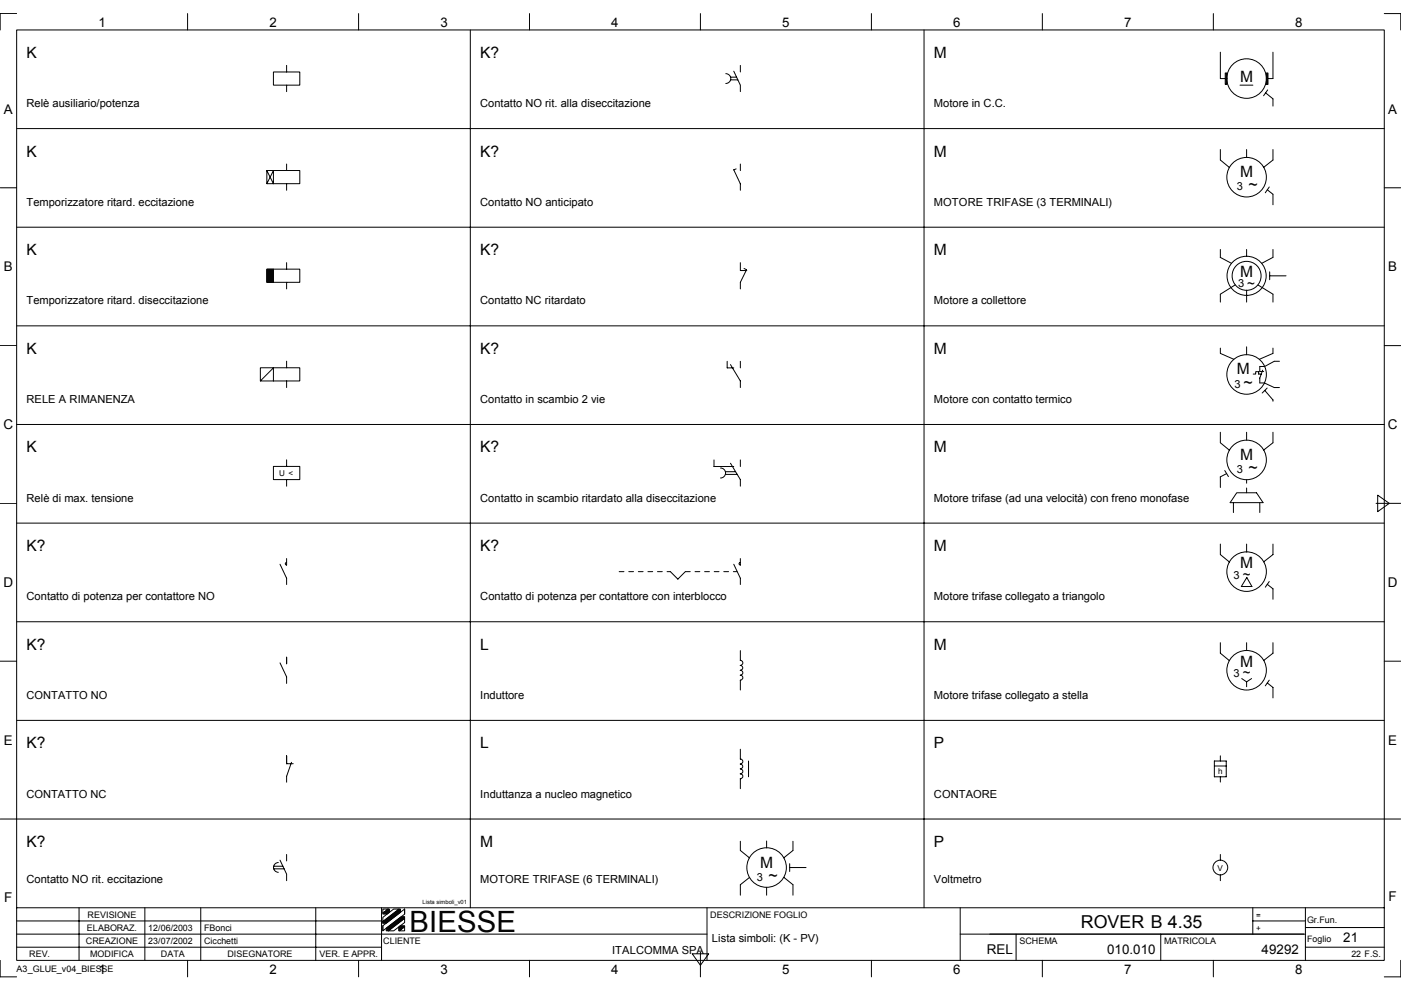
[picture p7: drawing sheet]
<svg xmlns="http://www.w3.org/2000/svg" width="297mm" height="210mm" viewBox="0 0 297 210" stroke-linecap="round" stroke-linejoin="round" font-family="sans-serif">
<g fill="none" stroke="#000" stroke-width=".21">
<path d="M3.5 6.3h290v197.3h-290zM3.5 2.9h-3.5v3.4M39.8 2.9v3.4M58 15.3h5.6v2.8h-5.6zM60.8 13.9v1.4M60.8 18.1v1.3M76 2.9v3.4M99.7 6.3v186.2M112.3 2.9v3.4M148.5 2.9v3.4M153.9 15.6a1.04 1.04 0 0 1 1 1.1 1.04 1.04 0 0 1-1 1M154.9 16.9h1.5"/>
<path d="M154.9 16.4h1.3M155.6 15.1l1.4 3v1.3M157 13.9v1.4M184.8 2.9v3.4M195.9 6.3v186.2M221 2.9v3.4M257.3 2.9v3.4M258.7 11.1v5.6h1.4M262.9 18.1h2.7M268.3 19.7l1.6 1.3M268.8 19.1l-.9 1.2M269.9 11.1v5.6h-1.4"/>
<path d="M293.5 2.9h3.5v3.4M0 39.8h3.5M3.5 27.3h290M56.6 36.2h7v2.7h-7zM56.6 36.2l1.4 2.7v-2.7l-1.4 2.7M60.8 34.8v1.4M60.8 38.9v1.4M156.1 35.8l-.5 .2 1.4 2.9v1.4M157 34.8v1.4M258.7 31.7v2.2l2 1.6M264.3 31.7v1.7M269.1 39.6l-.8 1.3"/>
<path d="M269.9 21v1.5M269.9 31.7v2.2l-2 1.6M293.5 39.8h3.5M3.5 48.2h290M56.6 57.1h7v2.8h-7zM58 57.1v2.8M60.8 55.7v1.4M60.8 59.9v1.4M157 55.7v1.7h1.3M157.8 56.9l.5 .3-1.3 2.7v1.4M258.7 52.9v1.7l2.4 1.2M264.3 52.9v1.4"/>
<path d="M268.7 40.2l1.2 1v2.2M269.2 57.6v1.7M269.2 58.5h3.5M269.9 52.9v1.7l-2.4 1.2M0 73.3h3.5M3.5 69.1h290M55.2 78h8.4v2.8h-8.4zM60.8 76.6v1.4M154.2 76.6v1.4h1.4M154.9 77.3l2.1 3.5v1.4M157 76.6v1.4M258.7 73.8v1.1l2.9 1.3"/>
<path d="M261.9 60.4l-3.2 2v1.7M264.3 61.5v2.6M264.3 73.5v1.7M265.7 79.3h.5v-.5h.7v.5h.5M266.7 60.4l3.2 2v1.7M267.7 78.5l-.6 1.7v1h1l2.1 1h1.1M269.9 73.8v1.1l-2.9 1.3M271.3 76.6h-1.1l-2.1 1.1h-1v1.1h.8M293.5 73.3h3.5M3.5 90h290M55.2 80.8l2.8-2.8v2.8M58 98.9h5.6v2.8h-5.6z"/>
<path d="M60.8 80.8v1.4M60.8 97.5v1.4M151.4 97.5v1.4h4.2M152.8 99.2a1.06 1.06 0 0 1 1 1.1 1.06 1.06 0 0 1-1 1M154.9 98.2l2.1 3.5v1.4M157 97.5v1.4M258.7 91.7v2.2l2 1.6M259.7 99.8l.8 1.2M264.3 91.7v1.6M268.2 82.8l1.7 2v.3M268.7 82.3l-1.1 1M269.9 91.7v2.2l-2 1.5"/>
<path d="M0 106.7h3.5M3.5 110.9h290M59.4 119.6l1.4 3v1.3M60.7 119.3l-.2 .2 .2 .3M60.8 101.7v1.4M60.8 118.4v1.4M153.8 100h2.2M153.8 100.6h2.5M155.6 119.6l1.4 3v1.3M156.9 119.3l-.2 .2 .2 .3M157 118.4v1.4M258.7 115.4v2.2l2 1.6"/>
<path d="M260.1 100.4l-1.4 .7v2.3M261.5 106.6v2.1M262.2 104.5h4.2l1.4 2.1h-7zM264.3 115.4v1.6M267.1 106.6v2.1M269.9 115.4v2.2l-2 1.5M291.8 106.7h5.2M292.1 105l2.5 1.7-2.5 1.8zM3.5 131.8h290M60.8 139.3v1.4M142.1 121.2l1.6 1.6 1.6-1.6M157 137.9l-.1 2.1a.53 .53 0 0 1 .6 .5 .53 .53 0 0 1-.6 .6 .52 .52 0 0 1 .6 .5 .52 .52 0 0 1-.6 .5 .53 .53 0 0 1 .6 .5 .53 .53 0 0 1-.6 .6 .52 .52 0 0 1 .6 .5 .52 .52 0 0 1-.6 .5l.1 2.1"/>
<path d="M258.7 136.3v2.2l2 1.6M264.3 136.3v1.6M264.3 122.4l1.1 2h-2.2l1.1-2M268.7 123.9l1.2 .9v2.3M269.1 123.3l-.8 1.2M269.9 136.3v2.2l-2 1.5M0 140.2h3.5M3.5 152.7h290M59.4 140.5l1.4 3v1.4M157 158.9v2.1M263.3 143.9l1 .7M264.3 144.6v1"/>
<path d="M265.4 143.9l-1.1 .7M268.7 144.8l1.2 1v2.2M269.1 144.2l-.8 1.2M293.5 140.2h3.5M0 173.7h297M60.8 160.3v1.6h1.4M61.8 161.6l-1 3v1.2M156.9 162a.51 .51 0 0 1 .6 .5 .51 .51 0 0 1-.6 .5 .53 .53 0 0 1 .6 .6 .53 .53 0 0 1-.6 .5M156.9 164.1a.53 .53 0 0 1 .6 .5 .53 .53 0 0 1-.6 .5l.1 2.1M156.9 160.9a.53 .53 0 0 1 .6 .6 .53 .53 0 0 1-.6 .5M157 178.4v1.9l1.9 1.6M158.7 161.4v3.3"/>
<path d="M162.5 178.3v1.5M168.1 178.4v1.9l-1.9 1.6M257.5 161.4h2.5v3.3h-2.5zM257.5 162.4h2.5M258.7 160.3v1.1M258.7 164.7v1.1M3.5 192.5h290M3.5 198.1h146.4M3.5 195.3h77.4M16.8 192.5v11.1M30.7 192.5v11.1M42.6 192.5v11.1"/>
<path d="M58 183.7h2M58 184.2h2.2M59 182.9a1.04 1.04 0 0 0-1 1 1.04 1.04 0 0 0 1 1.1M59.4 182.4l1.4 2.9v1.4M60.8 181.2v1.3M66.9 192.5v11.1M80.9 192.5v11.1M81.2 196.3l4.6-3.6v1.1l-4.6 3.6zM81.2 194.5l2.3-1.8h1.1l-3.4 2.7zM81.2 192.7h1.1l-1.1 .9zM81.2 195.4v.3M81.2 196.3v1"/>
<path d="M82.3 197.4l3.5-2.7v.9l-2.3 1.8zM84.7 197.4l1.1-.9v.9zM85.8 192.7v1.1M149.9 192.5v11.1M158.9 186l-1.9 1.6v2.2M162.5 188.1v1.7M166.2 186l1.9 1.6v2.2M167.4 183.1v1.7M167.4 183.9h3.5M203.6 198.1h73.2M203.6 192.5v11.1M215.4 198.1v5.5"/>
<path d="M246.1 198.1v5.5M258.7 181.2v1.2M258.7 185.5v1.2M265.6 195.3h11.2M265.6 192.5v5.6M276.8 192.5v11.1M276.8 196.7h16.7M0 203.6v3.5h3.5M3.5 200.8h77.4M39.8 203.6v3.5M76 203.6v3.5M112.3 203.6v3.5"/>
<path d="M146.8 202.2h3.5l-1.8 2.5zM148.5 201.9v5.2M184.8 203.6v3.5M221 203.6v3.5M257.3 203.6v3.5M276.8 200.8h16.7M297 203.6v3.5h-3.5"/>
<circle cx="264.3" cy="16.7" r="4.2"/>
<circle cx="264.3" cy="37.6" r="4.2"/>
<circle cx="264.3" cy="58.5" r="3.1"/>
<circle cx="264.3" cy="58.5" r="4.2"/>
<circle cx="264.3" cy="79.4" r="4.2"/>
<circle cx="264.3" cy="97.5" r="4.2"/>
<circle cx="264.3" cy="121.2" r="4.2"/>
<circle cx="264.3" cy="142.1" r="4.2"/>
<circle cx="162.5" cy="183.9" r="4.2"/>
<circle cx="258.7" cy="183.9" r="1.57"/>
</g>
<g fill="#000" stroke="#000" stroke-width=".21">
<path d="M259.8 15.5h.3v2.4h-.3z" fill-rule="evenodd"/>
<path d="M268.5 15.5h.3v2.4h-.3z" fill-rule="evenodd"/>
<path d="M56.6 57.1h1.4v2.8h-1.4z" fill-rule="evenodd"/>
<path d="M81.2 193.6l1.1-.9h.3v.7l-.5 .4h-.9z" fill-rule="evenodd"/>
<path d="M81.9 196.8l3.2-2.4h.7v.3l-3.5 2.7h-.4z" fill-rule="evenodd"/>
<path d="M81.2 195.4l3.4-2.7h.3v.7l-3 2.3h-.7z" fill-rule="evenodd"/>
<path d="M84.5 196.6l.4-.3h.9v.2l-1.1 .9h-.2z" fill-rule="evenodd"/>
</g>
<path d="M264.3 104.5v-2.8M131.3 121.2h10.9M145.3 121.2h11" fill="none" stroke="#000" stroke-width=".21" stroke-dasharray="1 1 1 1 1 1 1 1"/>
<text font-size="6.2" x="86.8" y="197.7">BIESSE</text>
<text font-size="3.8" x="229.2" y="196.7">ROVER B 4.35</text>
<g font-size="3.4">
<text x="264.7" y="40.3">~</text>
<text x="263.7" y="82.2">~</text>
<text x="264.7" y="100.3">~</text>
<text x="163" y="186.7">~</text>
</g>
<g font-size="3.3">
<text x="5.6" y="12.3">K</text>
<text x="101.8" y="12.3">K?</text>
<text x="198" y="12.3">M</text>
<text x="262.9" y="17.4">M</text>
<text x="5.6" y="33.2">K</text>
<text x="101.8" y="33.2">K?</text>
<text x="198" y="33.2">M</text>
<text x="262.9" y="37.6">M</text>
<text x="5.6" y="54.1">K</text>
<text x="101.8" y="54.1">K?</text>
<text x="198" y="54.1">M</text>
<text x="262.9" y="58.7">M</text>
<text x="5.6" y="75">K</text>
<text x="101.8" y="75">K?</text>
<text x="198" y="75">M</text>
<text x="262.2" y="79.4">M</text>
<text x="5.6" y="95.9">K</text>
<text x="101.8" y="95.9">K?</text>
<text x="198" y="95.9">M</text>
<text x="262.9" y="97.5">M</text>
<text x="5.6" y="116.8">K?</text>
<text x="101.8" y="116.8">K?</text>
<text x="198" y="116.8">M</text>
<text x="262.9" y="120.5">M</text>
<text x="5.6" y="137.8">K?</text>
<text x="101.8" y="137.8">L</text>
<text x="198" y="137.8">M</text>
<text x="262.9" y="141.4">M</text>
<text x="5.6" y="158.7">K?</text>
<text x="101.8" y="158.7">L</text>
<text x="198" y="158.7">P</text>
<text x="5.6" y="179.6">K?</text>
<text x="101.8" y="179.6">M</text>
<text x="198" y="179.6">P</text>
<text x="161.2" y="183.9">M</text>
</g>
<g font-size="2.9">
<text x=".8" y="91">C</text>
<text x="294.2" y="91">C</text>
<text x=".8" y="124.4">D</text>
<text x="294.2" y="124.4">D</text>
<text x=".9" y="191.3">F</text>
<text x="294.4" y="191">F</text>
<text x="209.2" y="202.2">REL</text>
</g>
<g font-size="2.8">
<text x="20.9" y="5.7">1</text>
<text x="57.1" y="5.7">2</text>
<text x="93.4" y="5.7">3</text>
<text x="129.6" y="5.7">4</text>
<text x="165.8" y="5.7">5</text>
<text x="202.1" y="5.7">6</text>
<text x="238.3" y="5.7">7</text>
<text x="274.6" y="5.7">8</text>
<text x=".8" y="24.1">A</text>
<text x="294.3" y="24.1">A</text>
<text x=".8" y="57.5">B</text>
<text x="294.3" y="57.5">B</text>
<text x="264.5" y="61">~</text>
<text x="263.5" y="122.7">~</text>
<text x="263.5" y="143.6">~</text>
<text x=".8" y="157.9">E</text>
<text x="294.3" y="157.9">E</text>
<text x="234.7" y="202.2">010.010</text>
<text x="267.5" y="202.2">49292</text>
<text x="284.8" y="199.8">21</text>
<text x="20.9" y="206.5">1</text>
<text x="57.1" y="206.5">2</text>
<text x="93.4" y="206.5">3</text>
<text x="129.6" y="206.5">4</text>
<text x="165.8" y="206.5">5</text>
<text x="202.1" y="206.5">6</text>
<text x="238.3" y="206.5">7</text>
<text x="274.6" y="206.5">8</text>
</g>
<g font-size="2.4">
<text x="5.6" y="22.7">Relè ausiliario/potenza</text>
<text x="101.8" y="22.7">Contatto NO rit. alla diseccitazione</text>
<text x="198" y="22.7">Motore in C.C.</text>
<text x="262.3" y="40.3">3</text>
<text x="5.6" y="43.6">Temporizzatore ritard. eccitazione</text>
<text x="101.8" y="43.6">Contatto NO anticipato</text>
<text x="198" y="43.6">MOTORE TRIFASE (3 TERMINALI)</text>
<text x="5.6" y="64.6">Temporizzatore ritard. diseccitazione</text>
<text x="101.8" y="64.6">Contatto NC ritardato</text>
<text x="198" y="64.6">Motore a collettore</text>
<text x="262.5" y="60.9">3</text>
<text x="261.7" y="82.2">3</text>
<text x="5.6" y="85.5">RELE A RIMANENZA</text>
<text x="101.8" y="85.5">Contatto in scambio 2 vie</text>
<text x="198" y="85.5">Motore con contatto termico</text>
<text x="262.3" y="100.3">3</text>
<text x="5.6" y="106.4">Relè di max. tensione</text>
<text x="101.8" y="106.4">Contatto in scambio ritardato alla diseccitazione</text>
<text x="198" y="106.4">Motore trifase (ad una velocità) con freno monofase</text>
<text x="261.5" y="122.7">3</text>
<text x="5.6" y="127.3">Contatto di potenza per contattore NO</text>
<text x="101.8" y="127.3">Contatto di potenza per contattore con interblocco</text>
<text x="198" y="127.3">Motore trifase collegato a triangolo</text>
<text x="261.5" y="143.6">3</text>
<text x="101.8" y="148.2">Induttore</text>
<text x="198" y="148.2">Motore trifase collegato a stella</text>
<text x="5.6" y="169.1">CONTATTO NC</text>
<text x="101.8" y="169.1">Induttanza a nucleo magnetico</text>
<text x="198" y="169.1">CONTAORE</text>
<text x="5.6" y="187.2">Contatto NO rit. eccitazione</text>
<text x="101.8" y="187.2">MOTORE TRIFASE (6 TERMINALI)</text>
<text x="160.5" y="186.7">3</text>
<text x="198" y="187.2">Voltmetro</text>
<text x="129.8" y="202.2">ITALCOMMA SPA</text>
<text x="150.9" y="199.7">Lista simboli: (K - PV)</text>
</g>
<text font-size="2.3" x="5.6" y="148.2">CONTATTO NO</text>
<g font-size="1.9">
<text x="18.4" y="197.4">ELABORAZ.</text>
<text x="18.6" y="194.6">REVISIONE</text>
<text x="31.4" y="197.4">12/06/2003</text>
<text x="43.3" y="197.4">FBonci</text>
<text x="150.6" y="194.6">DESCRIZIONE FOGLIO</text>
<text x="277.1" y="195.6">Gr.Fun.</text>
<text x="6.2" y="202.9">REV.</text>
<text x="18.2" y="200.1">CREAZIONE</text>
<text x="19.1" y="202.9">MODIFICA</text>
<text x="31.4" y="200.1">23/07/2002</text>
<text x="34.1" y="202.9">DATA</text>
<text x="43.3" y="200.1">Cicchetti</text>
<text x="48.2" y="202.9">DISEGNATORE</text>
<text x="67.7" y="202.9">VER. E APPR.</text>
<text x="81.3" y="200.1">CLIENTE</text>
<text x="216.1" y="200.1">SCHEMA</text>
<text x="246.8" y="200.1">MATRICOLA</text>
<text x="277.1" y="199.8">Foglio</text>
<text x="286.5" y="202.9">22 F.S.</text>
<text x="3.5" y="206.1">A3_GLUE_v04_BIESSE</text>
</g>
<g font-size="1.7">
<text x="59.2" y="101">U &lt;</text>
<text x="258.3" y="164.1">h</text>
<text x="258.2" y="184.6">V</text>
<text x="266.3" y="194.6">=</text>
<text x="266.3" y="197.4">+</text>
</g>
<text font-size="1.2" x="89.6" y="191.8">Lista simboli_v01</text>
</svg>
